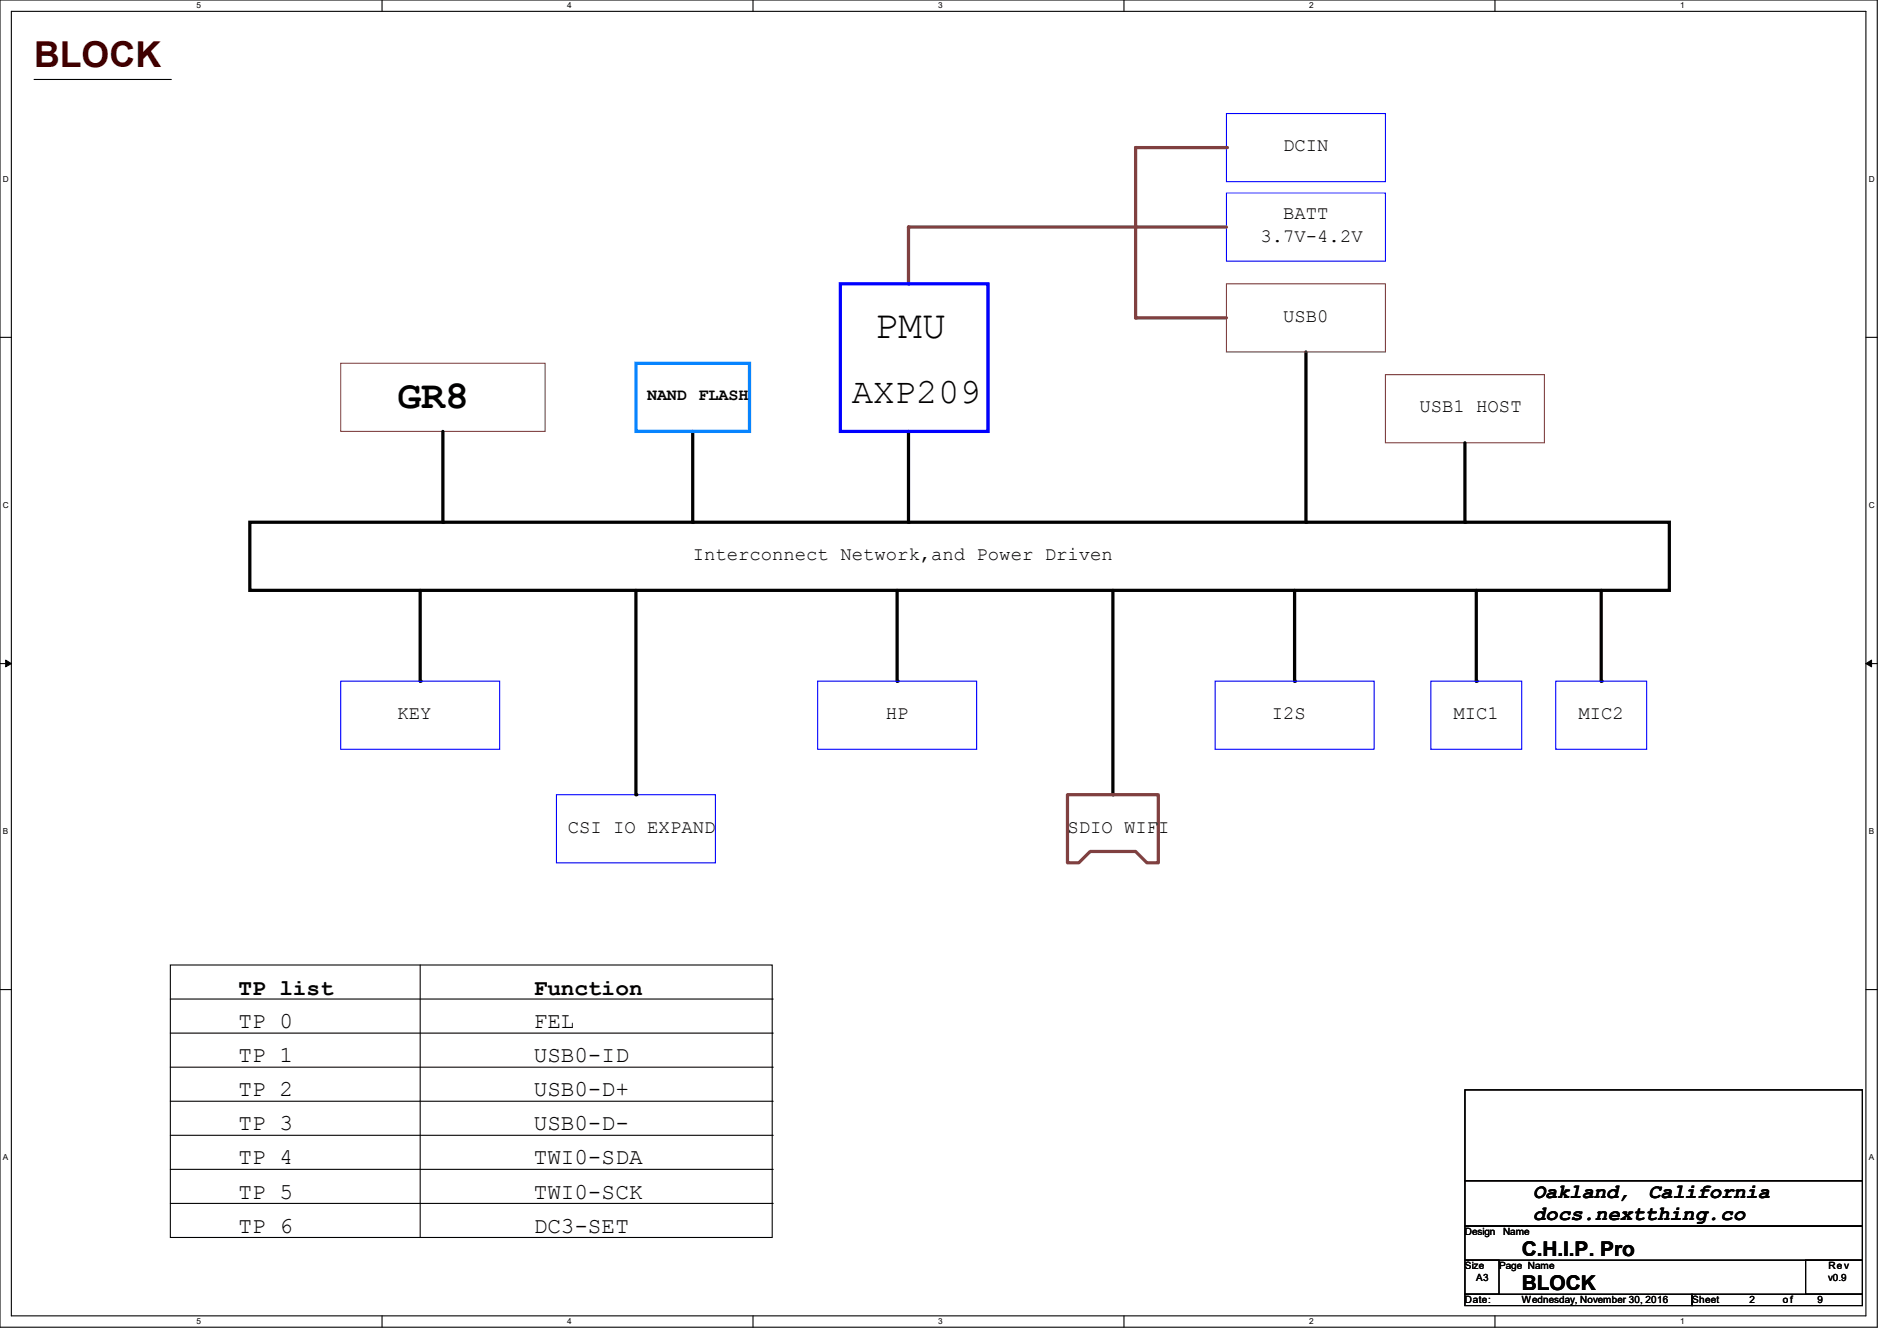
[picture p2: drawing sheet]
<svg xmlns="http://www.w3.org/2000/svg" width="297mm" height="210mm" viewBox="0 0 297 210" stroke-linecap="round" stroke-linejoin="round" font-family="sans-serif">
<path d="M0 0h293.9v207.9h-293.9zM1.8 1.8h290.3v204.3h-290.3z" fill="none" stroke="#000" stroke-width=".17"/>
<g fill="#fff">
<path d="M30.8 .2h.7v1.4h-.7z"/>
<path d="M30.8 206.2h.7v1.4h-.7z"/>
</g>
<path d="M59.8 0v1.8M59.8 206.1v1.8" fill="none" stroke="#000" stroke-width=".17"/>
<g fill="#fff">
<path d="M88.8 .2h.7v1.4h-.7z"/>
<path d="M88.8 206.2h.7v1.4h-.7z"/>
</g>
<path d="M117.9 0v1.8M117.9 206.1v1.8" fill="none" stroke="#000" stroke-width=".17"/>
<g fill="#fff">
<path d="M146.9 .2h.7v1.4h-.7z"/>
<path d="M146.9 206.2h.7v1.4h-.7z"/>
</g>
<path d="M176 0v1.8M176 206.1v1.8" fill="none" stroke="#000" stroke-width=".17"/>
<g fill="#fff">
<path d="M205 .2h.7v1.4h-.7z"/>
<path d="M205 206.2h.7v1.4h-.7z"/>
</g>
<path d="M234.1 0v1.8M234.1 206.1v1.8" fill="none" stroke="#000" stroke-width=".17"/>
<g fill="#fff">
<path d="M263.1 .2h.6v1.4h-.6z"/>
<path d="M263.1 206.2h.6v1.4h-.6z"/>
<path d="M.5 27.3h.9v1.4h-.9z"/>
<path d="M292.6 27.3h.9v1.4h-.9z"/>
<path d="M.5 78.4h.9v1.4h-.9z"/>
<path d="M292.6 78.4h.9v1.4h-.9z"/>
</g>
<path d="M0 52.8h1.8M292.1 52.8h1.8" fill="none" stroke="#000" stroke-width=".17"/>
<g fill="#fff">
<path d="M.5 129.5h.8v1.4h-.8z"/>
<path d="M292.6 129.5h.8v1.4h-.8z"/>
</g>
<path d="M0 103.9h1.8M292.1 103.9h1.8" fill="none" stroke="#000" stroke-width=".17"/>
<path d="M.9 103.4l.9 .5-.9 .5zM292.1 103.9l.9-.5v1z" fill="#000" stroke="#000" stroke-width=".16"/>
<g fill="#fff">
<path d="M.5 180.5h.8v1.4h-.8z"/>
<path d="M292.6 180.5h.8v1.4h-.8z"/>
</g>
<path d="M0 155h1.8M292.1 155h1.8" fill="none" stroke="#000" stroke-width=".17"/>
<path d="M204.5 55.1v26.7M108.5 67.6v14.2M142.2 67.6v14.2M39.1 81.8h222.3v10.7h-222.3zM65.8 92.5v14.2M140.5 92.5v14.2M174.2 92.5v32M231.1 92.5v14.2" fill="none" stroke="#000" stroke-width=".51"/>
<g fill="#000">
<circle cx="108.5" cy="81.8" r=".25"/>
<circle cx="142.2" cy="81.8" r=".25"/>
<circle cx="204.5" cy="81.8" r=".25"/>
<circle cx="65.8" cy="106.7" r=".25"/>
<circle cx="140.5" cy="106.7" r=".25"/>
<circle cx="231.1" cy="106.7" r=".25"/>
<circle cx="174.2" cy="124.5" r=".25"/>
</g>
<path d="M192 17.8h24.9v10.6h-24.9zM192 30.2h24.9v10.7h-24.9z" fill="none" stroke="#00f" stroke-width=".17"/>
<path d="M177.8 49.8h14.2" fill="none" stroke="#804040" stroke-width=".51"/>
<circle cx="177.8" cy="49.8" r=".25" fill="#804040"/>
<path d="M177.8 23.1v26.7" fill="none" stroke="#804040" stroke-width=".51"/>
<circle cx="177.8" cy="23.1" r=".25" fill="#804040"/>
<path d="M177.8 23.1h14.2" fill="none" stroke="#804040" stroke-width=".51"/>
<circle cx="192" cy="23.1" r=".25" fill="#804040"/>
<path d="M177.8 35.6h14.2" fill="none" stroke="#804040" stroke-width=".51"/>
<circle cx="177.8" cy="35.6" r=".25" fill="#804040"/>
<path d="M142.2 35.6h35.6" fill="none" stroke="#804040" stroke-width=".51"/>
<circle cx="142.2" cy="35.6" r=".25" fill="#804040"/>
<path d="M142.2 35.6v8.8" fill="none" stroke="#804040" stroke-width=".51"/>
<circle cx="142.2" cy="44.5" r=".25" fill="#804040"/>
<path d="M53.3 56.9h32v10.7h-32zM192 44.4h24.9v10.7h-24.9zM216.9 58.7h24.9v10.6h-24.9z" fill="none" stroke="#804040" stroke-width=".17"/>
<path d="M131.6 44.4h23.1v23.2h-23.1z" fill="none" stroke="#00f" stroke-width=".51"/>
<path d="M53.3 106.7h24.9v10.6h-24.9zM128 106.7h24.9v10.6h-24.9zM190.2 106.7h24.9v10.6h-24.9zM224 106.7h14.3v10.6h-14.3zM243.6 106.7h14.2v10.6h-14.2zM87.1 124.5h24.9v10.6h-24.9z" fill="none" stroke="#00f" stroke-width=".17"/>
<path d="M167.1 124.5h14.3v10.6h-1.8l-1.8-1.7h-7.1l-1.8 1.7h-1.8z" fill="none" stroke="#804040" stroke-width=".51"/>
<path d="M69.3 67.6v14.2M229.4 69.3v12.5M99.6 92.5v32M202.7 92.5v14.2M250.7 92.5v14.2" fill="none" stroke="#000" stroke-width=".51"/>
<g fill="#000">
<circle cx="69.3" cy="81.8" r=".25"/>
<circle cx="229.4" cy="81.8" r=".25"/>
<circle cx="202.7" cy="106.7" r=".25"/>
<circle cx="250.7" cy="106.7" r=".25"/>
<circle cx="99.6" cy="124.5" r=".25"/>
</g>
<g fill="none" stroke="#000" stroke-width=".17">
<path d="M5.3 12.4h21.4M26.7 12.4h.1M26.7 156.5h94.2M26.7 151.1h94.2v42.7h-94.2zM65.8 151.1v42.7M120.9 156.5h.1M26.7 161.8h94.2M26.7 177.8h94.2M26.7 172.5h94.2M26.7 167.1h94.2M120.9 161.8h.1M120.9 177.8h.1"/>
<path d="M120.9 172.5h.1M120.9 167.1h.1M229.4 170.7h62.2v14.2h-62.2zM26.7 183.1h94.2M26.7 188.5h94.2M65.8 193.8h.1M120.9 183.1h.1M120.9 188.5h.1M229.4 192h62.2v5.4h-62.2zM229.4 184.9h62.2v7.1h-62.2zM229.4 197.4h5.3v5.3h-5.3zM282.7 197.4h8.9v5.3h-8.9z"/>
<path d="M229.4 202.7h35.5v1.8h-35.5zM264.9 202.7h26.7v1.8h-26.7z"/>
</g>
<path d="M99.6 56.9h17.7v10.7h-17.7z" fill="none" stroke="#0080ff" stroke-width=".51"/>
<g font-size="6.2">
<text x="136.9" y="52.9">PMU</text>
<text x="62.2" y="63.9">GR8</text>
</g>
<text font-size="5.6" fill="#400000" x="5.3" y="10.5">BLOCK</text>
<text font-size="5.6" x="133.3" y="63.2">AXP209</text>
<g font-size="3.6">
<text x="37.3" y="155.8">TP list</text>
<text x="83.6" y="155.8">Function</text>
<text x="37.3" y="161">TP 0</text>
<text x="83.6" y="161">FEL</text>
<text x="37.3" y="166.4">TP 1</text>
<text x="83.6" y="166.4">USB0-ID</text>
<text x="37.3" y="171.7">TP 2</text>
<text x="83.6" y="171.7">USB0-D+</text>
<text x="37.3" y="177">TP 3</text>
<text x="83.6" y="177">USB0-D-</text>
<text x="37.3" y="182.4">TP 4</text>
<text x="83.6" y="182.4">TWI0-SDA</text>
<text x="37.3" y="187.7">TP 5</text>
<text x="83.6" y="187.7">TWI0-SCK</text>
<text x="37.3" y="193">TP 6</text>
<text x="83.6" y="193">DC3-SET</text>
</g>
<g font-size="3.2">
<text x="240" y="187.6">Oakland,</text>
<text x="240" y="191.1">docs.nextthing.co</text>
<text x="258.1" y="187.6">California</text>
<text x="238.3" y="196.8">C.H.I.P. Pro</text>
<text x="238.3" y="202.1">BLOCK</text>
</g>
<g font-size="3">
<text x="200.9" y="23.7">DCIN</text>
<text x="200.9" y="34.4">BATT</text>
<text x="197.4" y="37.9">3.7V-4.2V</text>
<text x="200.9" y="50.4">USB0</text>
<text x="222.2" y="64.6">USB1 HOST</text>
<text x="108.5" y="87.7">Interconnect Network,and Power Driven</text>
<text x="62.2" y="112.6">KEY</text>
<text x="138.7" y="112.6">HP</text>
<text x="199.1" y="112.6">I2S</text>
<text x="227.6" y="112.6">MIC1</text>
<text x="247.1" y="112.6">MIC2</text>
<text x="88.9" y="130.4">CSI IO EXPAND</text>
<text x="167.1" y="130.4">SDIO WIFI</text>
</g>
<text font-size="2.6" x="101.3" y="62.6">NAND FLASH</text>
<g font-size="1.6">
<text x="229.4" y="193.5">Design</text>
<text x="235.3" y="193.5">Name</text>
<text x="229.4" y="198.8">Size</text>
<text x="231.1" y="200.6">A3</text>
<text x="234.7" y="198.8">Page Name</text>
<text x="286.3" y="200.6">v0.9</text>
<text x="286.3" y="198.8">Rev</text>
<text x="229.4" y="204.1">Date:</text>
<text x="238.3" y="204.1">Wednesday, November 30, 2016</text>
<text x="264.9" y="204.1">Sheet</text>
<text x="273.9" y="204.1">2</text>
<text x="279.1" y="204.1">o f</text>
<text x="284.6" y="204.1">9</text>
</g>
<g font-size="1.3">
<text x="30.8" y="1.3">5</text>
<text x="88.8" y="1.3">4</text>
<text x="146.9" y="1.3">3</text>
<text x="205" y="1.3">2</text>
<text x="263.1" y="1.3">1</text>
<text x=".5" y="28.4">D</text>
<text x="292.6" y="28.4">D</text>
<text x=".5" y="79.5">C</text>
<text x="292.6" y="79.5">C</text>
<text x=".5" y="130.6">B</text>
<text x="292.6" y="130.6">B</text>
<text x=".5" y="181.7">A</text>
<text x="292.6" y="181.7">A</text>
<text x="30.8" y="207.4">5</text>
<text x="88.8" y="207.4">4</text>
<text x="146.9" y="207.4">3</text>
<text x="205" y="207.4">2</text>
<text x="263.1" y="207.4">1</text>
</g>
</svg>
